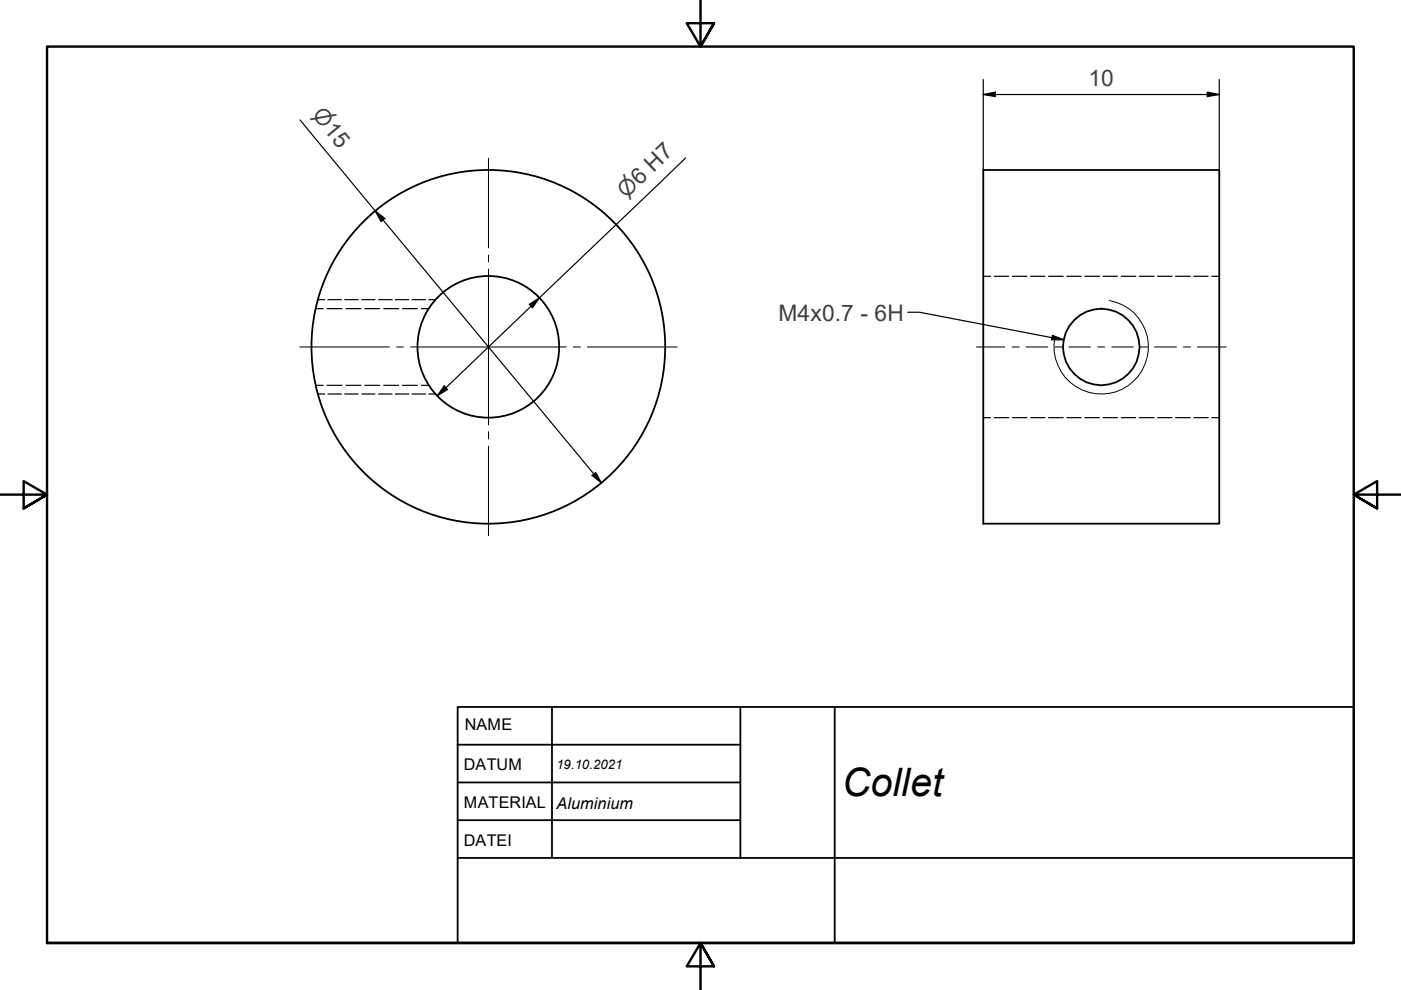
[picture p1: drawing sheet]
<svg xmlns="http://www.w3.org/2000/svg" width="297mm" height="210mm" viewBox="0 0 297 210" stroke-linecap="round" stroke-linejoin="round" font-family="sans-serif">
<!-- layer: Sichtbare Kanten(DIN) -->
<g fill="none" stroke="#000" stroke-width=".38">
<path d="M208.5 36h50v75h-50zM97 149.9h190v50h-190zM97 157.9h60M117 149.9v32M157 149.9v32M177 149.9v50M97 165.9h60M97 173.9h60M97 181.9h80"/>
<circle cx="103.5" cy="73.5" r="15"/>
<circle cx="103.5" cy="73.5" r="37.5"/>
<circle cx="233.5" cy="73.6" r="8.1"/>
</g>
<!-- layer: Verdeckte Kanten(DIN) -->
<g fill="none" stroke="#000" stroke-width=".25">
<path d="M208.5 58.6h1.5M210.8 58.6h3.1M214.6 58.6h3.1M218.5 58.6h3.1M222.3 58.6h3.1M226.2 58.6h3M230 58.6h3.1M233.9 58.6h3M237.7 58.6h3.1M241.6 58.6h3.1M245.4 58.6h3.1M249.2 58.6h3.1"/>
<path d="M253.1 58.6h3.1M256.9 58.6h1.6M66.9 65.4h1.6M67.4 63.5h1.4M69.3 65.4h3.2M69.5 63.5h2.9M73.1 63.5h2.8M73.3 65.4h3.2M76.7 63.5h2.8M77.3 65.4h3.2M80.3 63.5h2.8M81.3 65.4h3.2"/>
<path d="M83.8 63.5h2.9M85.3 65.4h3.2M87.4 63.5h2.8M89.3 65.4h1.6M90.9 63.5h1.5M66.9 81.7h1.6M67.4 83.5h1.4M69.3 81.7h3.2M69.5 83.5h2.9M73.1 83.5h2.8M73.3 81.7h3.2M76.7 83.5h2.8"/>
<path d="M77.3 81.7h3.2M80.3 83.5h2.8M81.3 81.7h3.2M83.8 83.5h2.9M85.3 81.7h3.2M87.4 83.5h2.8M89.3 81.7h1.6M90.9 83.5h1.5M208.5 88.6h1.5M210.8 88.6h3.1M214.6 88.6h3.1M218.5 88.6h3.1"/>
<path d="M222.3 88.6h3.1M226.2 88.6h3M230 88.6h3.1M233.9 88.6h3M237.7 88.6h3.1M241.6 88.6h3.1M245.4 88.6h3.1M249.2 88.6h3.1M253.1 88.6h3.1M256.9 88.6h1.6"/>
</g>
<!-- layer: Gewinde(DIN) -->
<path d="M235.2 63.7a10 10 0 0 1 8.1 11.6 10 10 0 0 1-11.5 8.1 10 10 0 0 1-8.2-11.5" fill="none" stroke="#000" stroke-width=".21"/>
<!-- layer: Rahmen_0 -->
<path d="M148.5 -.1v10l-2.9-5h5.8l-2.9 5 2.9-5M0 104.9h10l-5-2.9v5.8l5-2.9-5 2.9M297 104.9h-10l5-2.9v5.8l-5-2.9 5 2.9M10 199.9v-190h277v190h-277h277M151.4 204.9l-2.9-5 2.9 5h-5.8l2.9-5v10" fill="none" stroke="#000" stroke-width=".51"/>
<!-- layer: Skizziergeometrie(DIN) -->
<path d="M177 181.9h110" fill="none" stroke="#000" stroke-width=".38"/>
<path d="M208.5 16.9v19.1M256 19.5l2.5 .5-2.5 .5zM258.5 16.9v19.1M63.6 25.4l63.9 77M145.4 33.5l-52.7 50.4M208.5 20l2.5-.5v1zM208.5 20h50M79.6 44.7l2 1.6-.8 .7zM112.2 64.6l2.2-1.4-1.5 2zM94.2 81.8l.7 .8-2.2 1.3zM125.5 100.8l.8-.6 1.2 2.2z" fill="none" stroke="#000" stroke-width=".25"/>
<path d="M208.5 20l2.5-.5v1zM256 19.5l2.5 .5-2.5 .5zM79.6 44.7l2 1.6-.8 .7zM112.2 64.6l2.2-1.4-1.5 2zM94.2 81.8l.7 .8-2.2 1.3zM125.5 100.8l.8-.6 1.2 2.2z" fill="#000"/>
<!-- layer: Symbole(DIN) -->
<path d="M192.5 66.2h2.4l30.7 5.8M223.1 71.1l2.5 .9h-2.7z" fill="none" stroke="#000" stroke-width=".25"/>
<path d="M223.1 71.1l2.5 .9h-2.7z" fill="#000"/>
<!-- layer: Mittelpunktmarkierung(DIN) -->
<path d="M103.6 33.6v18.9M103.6 54.1v1.4M103.6 57.1v33M63.6 73.6h18.9M84.1 73.6h1.4M87.1 73.6h33M121.5 73.6h1.6M124.5 73.6h19.1M103.6 91.5v1.6M103.6 94.6v19" fill="none" stroke="#000" stroke-width=".21"/>
<!-- layer: Mittellinie(DIN) -->
<path d="M207 73.6h6M214.6 73.6h1.5M217.6 73.6h4.5M223.6 73.6h1.6M226.6 73.6h4.6M232.7 73.6h1.6M235.7 73.6h4.6M241.8 73.6h1.5M244.8 73.6h4.6M250.9 73.6h1.5M253.9 73.6h6.1" fill="none" stroke="#000" stroke-width=".21"/>
<text font-size="8.3" x="178.6" y="168.8">Collet</text>
<g font-size="4.8" fill="#3f3f3f">
<text x="230.8" y="18.3">10</text>
<text x="165" y="68">M4x0.7 - 6H</text>
</g>
<g font-size="4.6" fill="#3f3f3f">
<text x="66" y="24.5" transform="rotate(50 66 24.5)">⌀15</text>
<text x="132.8" y="42.1" transform="rotate(-44 132.8 42.1)">⌀6 H7</text>
</g>
<g font-size="3.4">
<text x="98.6" y="154.8">NAME</text>
<text x="98.4" y="163.2">DATUM</text>
<text x="98.4" y="171.4">MATERIAL</text>
<text x="118" y="171.4">Aluminium</text>
<text x="98.4" y="179.4">DATEI</text>
</g>
<text font-size="2.8" x="118" y="163.1">19.10.2021</text>
</svg>
